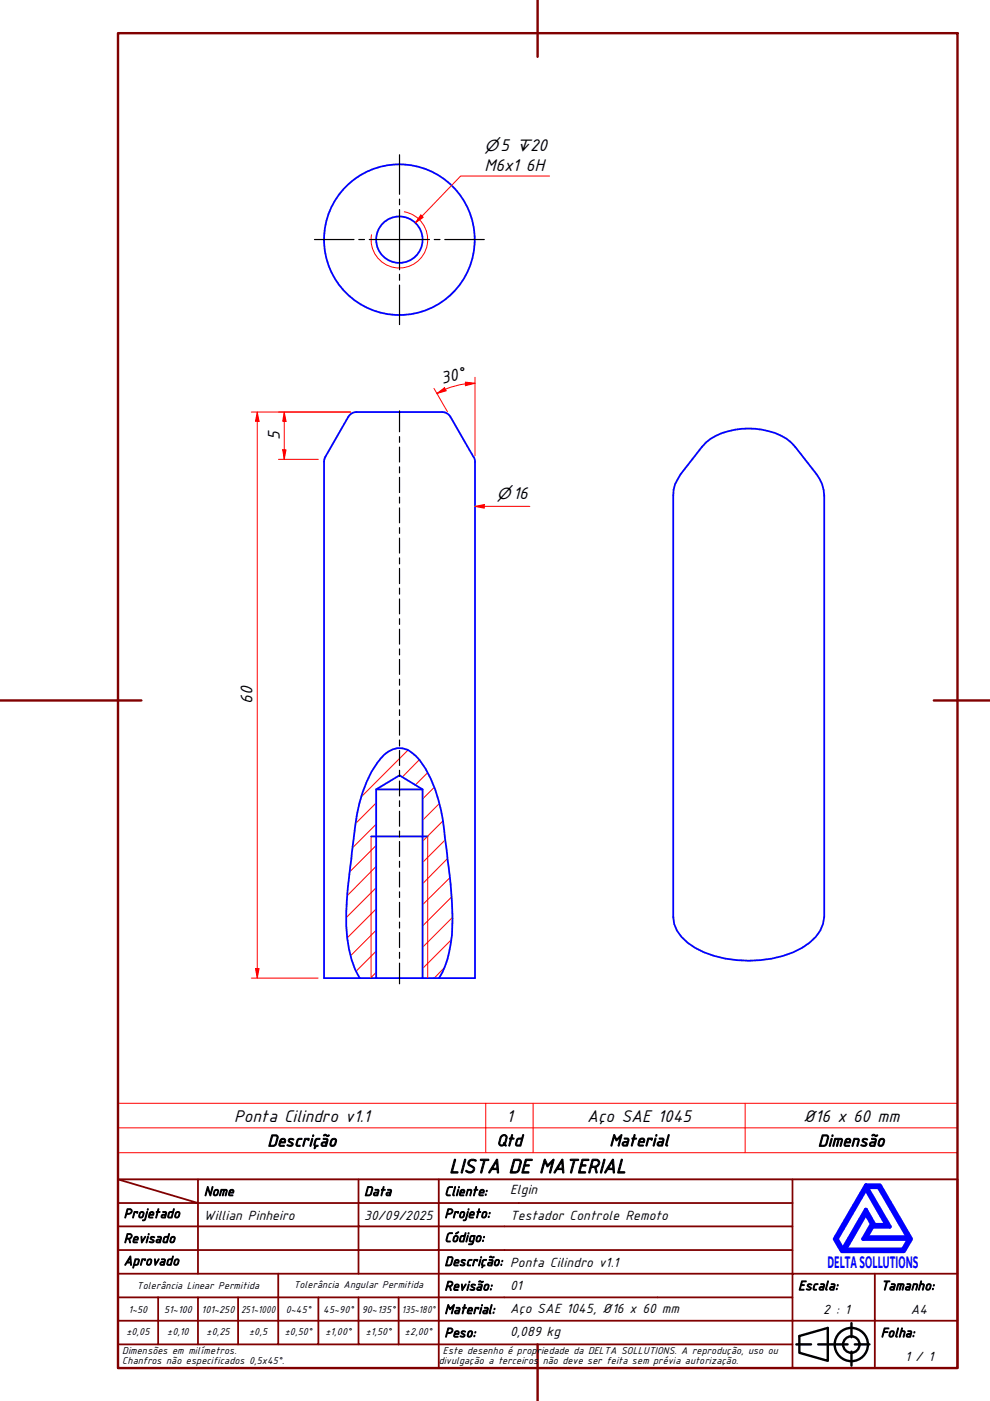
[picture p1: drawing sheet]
<svg xmlns="http://www.w3.org/2000/svg" width="210mm" height="297mm" viewBox="0 0 210 297" stroke-linecap="round" stroke-linejoin="round" font-family="sans-serif">
<!-- layer: Hatch (ABNT) -->
<g fill="none" stroke="#f00" stroke-width=".21">
<path d="M86.5 159.1l-9.9 9.8M79.8 179.2l-5.6 5.6M79.8 174.7l-5.1 5.1M79.8 170.2l-4.4 4.4M88.9 161.1l-3.6 3.7M90.7 163.8l-2.6 2.6M92.1 166.9l-2.5 2.5M93.2 170.4l-3.6 3.5M93.9 174l-4.3 4.4M94.4 178l-4.8 4.9M79.8 197.2l-5.4 5.4M79.8 192.7l-6.2 6.2"/>
<path d="M79.8 188.2l-6.4 6.3M79.8 183.7l-6.1 6.2M94.9 182l-5.3 5.4M95.4 186.1l-5.8 5.7M95.7 199.2l-6.1 6.1M95.8 190.2l-6.2 6.1M95.9 194.5l-6.3 6.3M79.8 206.2l-1.3 1.2M79.8 201.7l-4.3 4.2M94.2 205.2l-2.1 2.2"/>
</g>
<!-- layer: Visible (ABNT) -->
<g fill="none" stroke="#00f" stroke-width=".38">
<path d="M68.7 97.9v109.5h7.6M73.9 88.4l-4.9 8.5-.3 1M75.6 87.4a2 2 0 0 0-1.7 1M75.6 87.4h18.1M93.8 87.4a2 2 0 0 1 1.7 1l4.9 8.5M100.4 96.9l.3 1M100.7 97.9v109.5h-20.9M149.7 93.8a15.5 15.5 0 0 1 14.6-2 9.1 9.1 0 0 1 4.3 2.9l4.5 5.8a7.6 7.6 0 0 1 1.7 4.6v89.3a7.4 7.4 0 0 1-3.2 5.5 22 22 0 0 1-15.4 3.7 17.8 17.8 0 0 1-11.7-5l-1-1.3-.6-1.4-.2-1.5v-89.3a7 7 0 0 1 1.6-4.6zM78.7 177.3h12M79.8 167.4h9.8M76.3 207.4h3.5v-40l4.9-3 4.9 3v40M76.3 207.4a25.8 25.8 0 0 1-2.9-13.8 123.1 123.1 0 0 1 1.2-12.9l.4-3a35.5 35.5 0 0 1 3.8-14.1 10.5 10.5 0 0 1 4.5-4.7 4.4 4.4 0 0 1 4.9 1.4 24.5 24.5 0 0 1 5.3 11.6l1.1 7.7a133 133 0 0 1 1.3 17 22.8 22.8 0 0 1-2.8 10.8"/>
<circle cx="84.7" cy="50.8" r="4.9"/>
<circle cx="84.7" cy="50.8" r="16"/>
</g>
<!-- layer: Visible Narrow (ABNT) -->
<path d="M85.7 44.9a6 6 0 0 1 4.9 7 6 6 0 0 1-7 4.8 6 6 0 0 1-4.8-6.9M78.7 177.3v30.1M90.7 177.3v30.1" fill="none" stroke="#f00" stroke-width=".21"/>
<path d="M25 239.1h178v-5.2h-178v10.5M103 233.9v10.5M113 233.9v10.5M158 233.9v10.5M203 239.1v5.3h-178M25 244.4v5.6h178v-5.6" fill="none" stroke="#f00" stroke-width=".21"/>
<!-- layer: Borda A3/A4 (ABNT) -->
<path d="M25 7h178v283.1h-178zM114 0v12.1M0 148.5h30M198 148.5h12M114 285v12" fill="none" stroke="#800000" stroke-width=".51"/>
<path d="M183.6 257.3l1.2 2.2-1.8 3.2h9.7l-1.2 2.2h-12.3zM183.6 252.1l4.4 7.6h-2.6l-1.8-3.2-4.9 8.4-1.3-2.2zM183.6 251.3h3l6.6 11.4-1.6 2.6h-13.1l-1.5-2.6zM183.8 251.7h2.5l6.2 10.6h-8.8l1.3-2.2h3.7zM185 259.7h.2l-.2 .2z" fill="none" stroke="#00f" stroke-width=".83"/>
<!-- layer: 0 -->
<path d="M178.5 265.3h13.1" fill="none" stroke="#000" stroke-width=".21"/>
<g fill="none" stroke="#800000" stroke-width=".38">
<path d="M25 250l17 5.1h-17M25 250h178v40.1h-178zM42 255.1h34v4.9h17M42 255.1v15M42 250v5.1M76 250v5.1h17v4.9M93 250v5.1h75M168 250v20.1h-143M25 260h51v10.1M25 275.1h17M33.5 275.1v9.9M50.5 275.1h-8.5v9.9"/>
<path d="M59 270.1v14.9h-8.5M67.5 275.1v9.9h-8.5M76 275.1v9.9h8.5M84.5 275.1v9.9M93 275.1h-42.5v9.9M93 260v5h-68M93 275.1v9.9h75M93 260h75M93 275.1h75M168 265h-75v10.1M185.5 270.1v9.9h17.5M203 270.1h-35v9.9h17.5v10.1"/>
<path d="M25 285h25.5M25 280h143v10.1M67.5 285h8.5M84.5 285h8.5v5.1"/>
</g>
<g fill="none" stroke="#000" stroke-width=".51">
<path d="M168.8 285h3.2M169.5 283.3l6-1.8v7l-6-1.7zM173.5 285h6.2M180.5 280.5v3M180.5 286.6v2.9M181.2 285h3.1"/>
<circle cx="180.5" cy="285.1" r="3.5"/>
<circle cx="180.5" cy="285.1" r="1.75"/>
</g>
<!-- layer: Linha de centro (ISO) -->
<g fill="none" stroke="#000" stroke-width=".25">
<path d="M84.7 87.1v4.5M84.7 92.6v1.2M84.7 94.8v3.2M84.7 99v1.3M84.7 101.2v3.2M84.7 105.4v1.3M84.7 107.7v3.2M84.7 111.9v1.2M84.7 114.1v3.2M84.7 118.3v1.3M84.7 120.5v3.2M84.7 124.7v1.3"/>
<path d="M84.7 127v3.2M84.7 131.2v1.2M84.7 133.4v3.2M84.7 137.6v1.3M84.7 139.8v3.2M84.7 144v1.3M84.7 146.3v3.2M84.7 150.5v1.2M84.7 152.7v3.2M84.7 156.9v1.3M84.7 159.1v3.2M84.7 163.3v1.3"/>
<path d="M84.7 165.6v3.2M84.7 169.8v1.2M84.7 172v3.2M84.7 176.2v1.3M84.7 178.4v3.2M84.7 182.6v1.3M84.7 184.9v3.2M84.7 189.1v1.2M84.7 191.3v3.2M84.7 195.5v1.3M84.7 197.7v3.2M84.7 201.9v1.3"/>
<path d="M84.7 204.2v4.4"/>
</g>
<!-- layer: Marca de centro (ISO) -->
<path d="M84.7 32.8v8.4M66.7 50.8h8.4M76.1 50.8h1.2M78.3 50.8h12.8M84.7 42.2v1.2M84.7 44.4v12.8M84.7 58.2v1.2M92.1 50.8h1.2M94.3 50.8h8.4M84.7 60.4v8.4" fill="none" stroke="#000" stroke-width=".25"/>
<path d="M54.5 205.3v2.1" fill="none" stroke="#f00" stroke-width=".21"/>
<path d="M54.2 205.3h.7l-.4 2.1z" fill="#f00"/>
<path d="M54.5 87.4v1.9M54.2 205.3h.7l-.4 2.1z" fill="none" stroke="#f00" stroke-width=".21"/>
<path d="M54.5 87.4l.4 1.9h-.7z" fill="#f00"/>
<path d="M53.3 87.4h21.1M54.5 87.4l.4 1.9h-.7zM54.5 89.3v116M100.7 107.4h2M53.3 207.4h14.1" fill="none" stroke="#f00" stroke-width=".21"/>
<path d="M100.7 107.4l2-.4v.7z" fill="#f00"/>
<path d="M94.4 82.5l-1.8 .9M100.7 107.4l2-.4v.7zM102.7 107.4h9.6" fill="none" stroke="#f00" stroke-width=".21"/>
<path d="M92.6 83.4l1.6-1.2 .4 .7z" fill="#f00"/>
<path d="M92.6 83.4l1.6-1.2 .4 .7zM100.7 81.3l-2 .1" fill="none" stroke="#f00" stroke-width=".21"/>
<path d="M98.7 81l2 .3-2 .5z" fill="#f00"/>
<path d="M100.7 80v16.6M60.3 87.4v1.9M92 82.3l2.9 5M98.7 81l2 .3-2 .5zM98.7 81.4l-2.5 .5-1.8 .6" fill="none" stroke="#f00" stroke-width=".21"/>
<path d="M60.3 87.4l.3 1.9h-.7z" fill="#f00"/>
<path d="M60.3 87.4l.3 1.9h-.7zM60.3 95.4v2" fill="none" stroke="#f00" stroke-width=".21"/>
<path d="M59.9 95.4h.7l-.3 2z" fill="#f00"/>
<path d="M59.1 97.4h8.4M59.1 87.4h15.3M59.9 95.4h.7l-.3 2zM60.3 89.3v6.1" fill="none" stroke="#f00" stroke-width=".21"/>
<path d="M89.5 45.8l-1.4 1.4" fill="none" stroke="#f00" stroke-width=".21"/>
<path d="M89.2 45.6l.5 .5-1.6 1.1z" fill="#f00"/>
<path d="M116.5 37.3h-18.8l-8.2 8.5M89.2 45.6l.5 .5-1.6 1.1z" fill="none" stroke="#f00" stroke-width=".21"/>
<text font-size="4.6" x="95.2" y="248.7">LISTA DE MATERIAL</text>
<g font-size="3.9">
<text x="102.7" y="36.3">M6x1</text>
<text x="111.5" y="36.3">6H</text>
<text x="93.8" y="81.5" transform="rotate(-15 93.8 81.5)">30°</text>
<text x="59.3" y="93.3" transform="rotate(-90 59.3 93.3)">5</text>
<text x="53.5" y="149.2" transform="rotate(-90 53.5 149.2)">60</text>
<text x="49.7" y="237.8">Ponta Cilindro v1.1</text>
<text x="107.4" y="237.8">1</text>
<text x="124.5" y="237.8">Aço SAE 1045</text>
<text x="170.3" y="237.8">Ø16 x 60 mm</text>
</g>
<g font-size="3.8">
<text x="56.7" y="243.1">Descrição</text>
<text x="105.3" y="243">Qtd</text>
<text x="129.2" y="243">Material</text>
<text x="173.4" y="243.1">Dimensão</text>
</g>
<text font-size="3.8" fill="#00f" x="175.5" y="268.8">DELTASOLLUTIONS</text>
<g font-size="3.4">
<text x="102.7" y="31.9">⌀5 ↧20</text>
<text x="105.3" y="105.7">⌀16</text>
</g>
<g font-size="3">
<text x="43.2" y="253.5">Nome</text>
<text x="77.2" y="253.5">Data</text>
<text x="94.2" y="253.5">Cliente:</text>
<text x="108.1" y="253.2">Elgin</text>
<text x="26.2" y="263.5">Revisado</text>
<text x="26.2" y="258.2">Projetado</text>
<text x="43.2" y="258.6">Willian Pinheiro</text>
<text x="77.2" y="258.6">30/09/2025</text>
<text x="94.2" y="263.3">Código:</text>
<text x="94.2" y="258.2">Projeto:</text>
<text x="108.1" y="258.6">Testador Controle Remoto</text>
<text x="26.2" y="268.3">Aprovado</text>
<text x="94.2" y="268.4">Descrição: Ponta Cilindro v1.1</text>
<text x="94.2" y="273.6">Revisão:</text>
<text x="108.1" y="273.5">01</text>
<text x="169.2" y="273.5">Escala:</text>
<text x="186.8" y="273.5">Tamanho:</text>
<text x="94.2" y="278.6">Material:</text>
<text x="108.1" y="278.4">Aço SAE 1045, Ø16 x 60 mm</text>
<text x="174.6" y="278.6">2 : 1</text>
<text x="193.1" y="278.6">A4</text>
<text x="94.2" y="283.5">Peso:</text>
<text x="108.1" y="283.3">0,089 kg</text>
<text x="186.8" y="283.5">Folha:</text>
<text x="191.9" y="288.5">1 / 1</text>
</g>
<g font-size="2.3">
<text x="29" y="273.4">Tolerância Linear Permitida</text>
<text x="62.3" y="273.2">Tolerância Angular Permitida</text>
<text x="27.2" y="278.3">1~50</text>
<text x="34.8" y="278.3">51~100</text>
<text x="42.7" y="278.3">101~250</text>
<text x="51.1" y="278.3">251~1000</text>
<text x="60.6" y="278.3">0~45°</text>
<text x="68.5" y="278.3">45~90°</text>
<text x="76.7" y="278.3">90~135°</text>
<text x="85.2" y="278.3">135~180°</text>
<text x="25.9" y="287.1">Dimensões em milímetros.</text>
<text x="26.8" y="283.1">±0,05</text>
<text x="35.4" y="283.1">±0,10</text>
<text x="43.8" y="283.1">±0,25</text>
<text x="52.8" y="283.1">±0,5</text>
<text x="60.4" y="283.1">±0,50°</text>
<text x="69" y="283.1">±1,00°</text>
<text x="77.5" y="283.1">±1,50°</text>
<text x="85.9" y="283.1">±2,00°</text>
<text x="93.9" y="287.1">Este desenho é propriedade da DELTA SOLLUTIONS. A reprodução, uso ou</text>
<text x="25.9" y="289.2">Chanfros não especificados 0,5x45°.</text>
<text x="93" y="289.2">divulgação a terceiros</text>
<text x="115.1" y="289.2">não deve ser feita sem prévia autorização.</text>
</g>
</svg>
